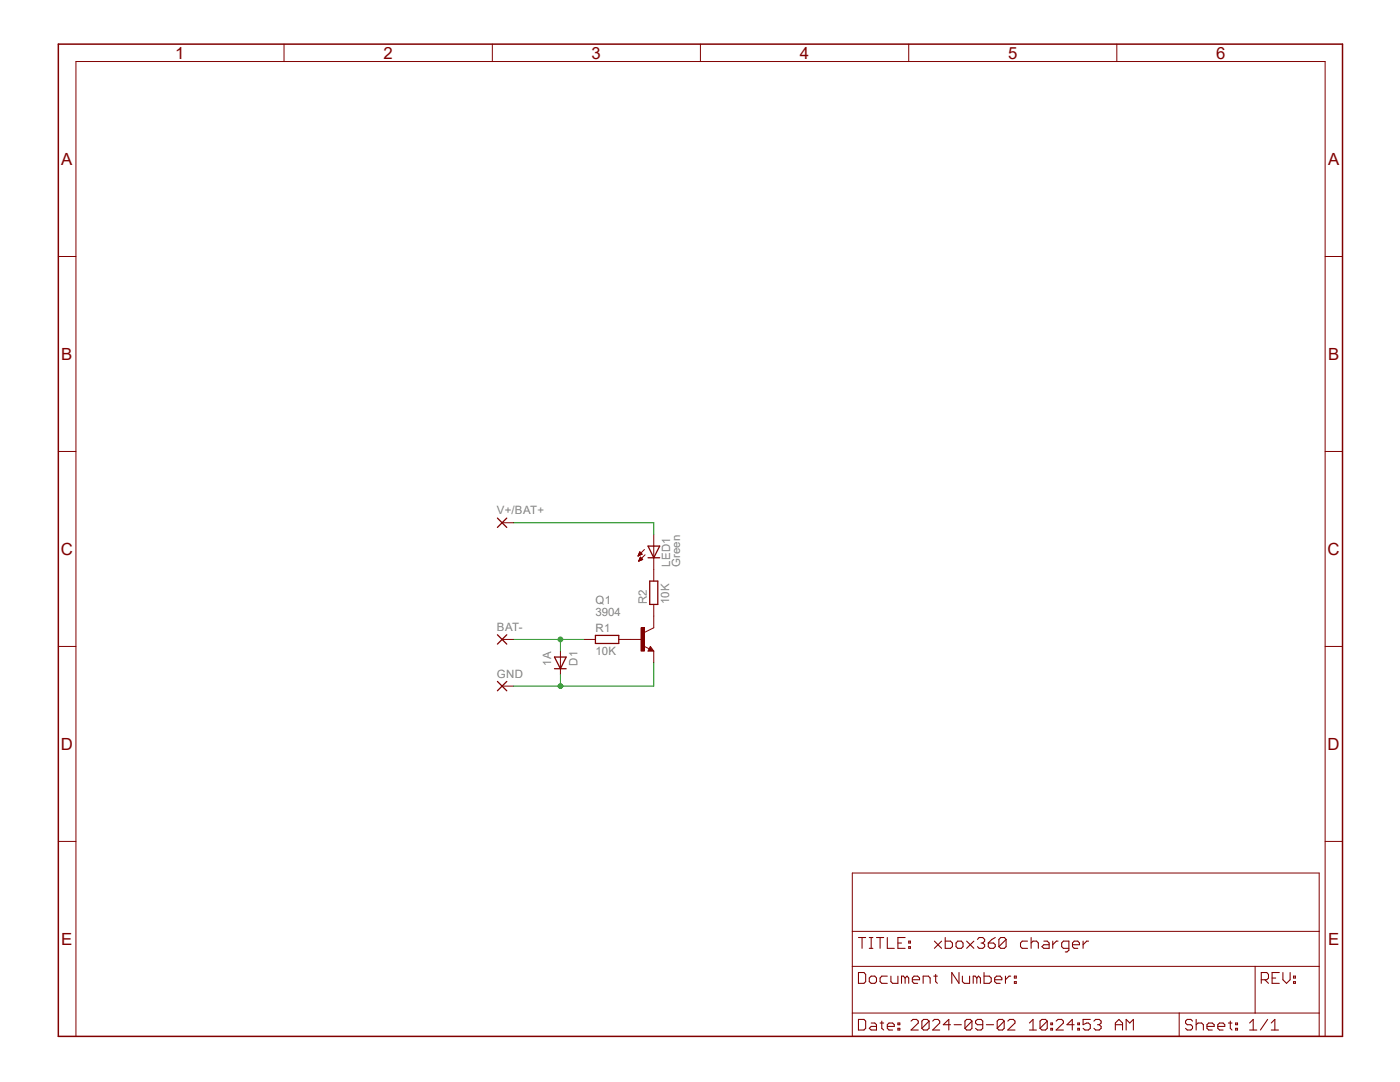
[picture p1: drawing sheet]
<svg xmlns="http://www.w3.org/2000/svg" width="279mm" height="216mm" viewBox="0 0 279 216" stroke-linecap="round" stroke-linejoin="round" font-family="sans-serif">
<path d="M110.7 131.1h2.3l-1.2 2.3zM110.7 133.4h2.3M129.8 129.5l.1 .2h-.4l.3-.5 .5 .6h-.8" fill="none" stroke="#800000" stroke-width=".25"/>
<path d="M111.8 129.9v4.7M128.4 128.9l1.1 .6M129.8 129l.7 .9h-1.2zM130.5 125.3l-1.9 .9" fill="none" stroke="#800000" stroke-width=".2"/>
<path d="M127.9 125.3h.7v4.6h-.7z" fill-rule="evenodd" fill="#800000"/>
<g fill="none" stroke="#800000" stroke-width=".2">
<path d="M56.7 8.8v3.5M98.3 8.8v3.5M139.8 8.8v3.5M181.4 8.8v3.5M222.9 8.8v3.5M11.6 51.2h3.6M264.5 51.2h3.4M11.6 90.1h3.6M264.5 90.1h3.4M100.2 104.3h2.3M127.3 110.9h.1M127.4 110.8h.2"/>
<path d="M127.4 110.7h.4M127.4 110.7h.5M127.5 110.6h.6M127.5 112h.1M127.5 111.9h.2M127.5 110.5h.6M127.5 111.8h.3M127.6 110.4h.4M127.6 111.8h.4M127.6 110.4h.3M127.6 110.3h.2M127.6 111.7h.6"/>
<path d="M127.6 110.2h.2M127.6 111.6h.6M127.6 111.5h.5M127.7 110.1l.4 .5-.8 .4zM127.7 110.2h.1M127.7 111.4h.4M127.7 111.4h.3M127.8 111.3h.1M127.8 111.2h.1M127.8 111.2l.5 .4-.8 .4zM128.6 109.6l-1.3 1.4M128.7 110.7l-1.2 1.3"/>
<path d="M130.5 106.6v9.4M11.6 129h3.6M100.2 127.6h2.3M100.2 136.9h2.3M116.5 127.6h2.3M123.5 127.6h4.6M127.9 125.3h.7v4.6h-.7zM130.5 120.6v4.7M130.5 129.9v2.3M264.5 129h3.4M11.6 167.9h3.6M170.1 174.2h93.2v32.6h-93.2z"/>
<path d="M264.5 167.9h3.4M170.1 192.8h93.2M170.1 185.8h93.2M250.5 192.8v9.3M15.2 206.8v-194.5h249.3v194.5M170.1 202.1h93.2M235.3 202.1v4.7"/>
</g>
<path d="M99.3 103.4l1.8 1.8M101.1 103.4l-1.8 1.8M129.3 109h2.4l-1.2 2.3zM129.3 111.3h2.4M129.7 116h1.6v4.6h-1.6zM99.3 126.7l1.8 1.8M99.3 136l1.8 1.8M101.1 126.7l-1.8 1.8M101.1 136l-1.8 1.8M118.8 126.8h4.7v1.6h-4.7z" fill="none" stroke="#800000" stroke-width=".25"/>
<path d="M11.6 8.8h256.3v198h-256.3z" fill="none" stroke="#800000" stroke-width=".3"/>
<g fill="none" stroke="#800000" stroke-width=".21">
<path d="M171.3 194.1h1.1l.4 .3v1.5l-.4 .3h-1.1zM171.3 187.1h1.5M172 187.1v2.1M173.5 195.2l.4-.4h.7l.3 .4v.7l-.3 .3h-.7l-.4-.3zM173.5 187.1h.7M173.5 189.2h.7M173.9 187.1v2.1M174.9 187.1h1.5M175.6 187.1v2.1M177.1 187.1v2.1h1.4M177.1 194.8h-1.1l-.4 .4v.7l.4 .3h1.1M177.8 194.8v1.1l.3 .3h1.1v-1.4"/>
<path d="M179.2 188.2h.7M180.6 187.1h-1.4v2.1h1.4M180.6 195.2l-.3-.4h-.4v1.4M180.6 195.2l.4-.4 .4 .4v1M180.6 195.2v1M181.4 188.9h.3v.3h-.3zM181.4 187.8h.3v.4h-.3zM182.1 195.5h1.4v-.3l-.4-.4h-.7l-.3 .4v.7l.3 .3h.7M184.2 196.2v-1.4h1.1l.3 .4v1M186.4 194.8h.7M186.5 187.8l1.4 1.4M186.7 194.4v1.5l.4 .3"/>
<path d="M187.9 187.8l-1.4 1.4M188.6 187.1v2.1h1.1l.4-.3v-.7l-.4-.4h-1.1M191.1 187.8h.8l.3 .4v.7l-.3 .3h-.8l-.3-.3v-.7zM191.4 194.1v2.1l-1.5-2.1v2.1M192.1 194.8v1.1l.3 .3h1.1v-1.4M192.9 187.8l1.5 1.4M194.4 187.8l-1.5 1.4M194.9 195.2l-.3-.4h-.4v1.4M194.9 195.2v1M194.9 195.2l.4-.4 .4 .4v1M195.1 187.5l.3-.4h.7l.4 .4v.3l-.4 .4M195.8 188.2h.3"/>
<path d="M196.1 188.2l.4 .3v.4l-.4 .3h-.7l-.3-.3M196.4 194.1v2.1h1l.4-.3v-.7l-.4-.4h-1M197.2 188.2h1.1l.3 .3v.4l-.3 .3h-.7l-.4-.3zM198.5 195.5h1.4v-.3l-.3-.4h-.7l-.4 .4v.7l.4 .3h.7M198.6 187.1l-.6 .4-.8 .7M200.7 194.8v1.4M200.8 187.5l-.4-.4h-.7l-.4 .4v1.4M200.8 187.5v1.4l-.4 .3h-.7l-.4-.3M200.8 187.5l-1.5 1.4M201.7 194.8h-.3l-.7 .7M202.4 195.9h.4v.3h-.4zM202.4 194.8h.4v.4h-.4z"/>
<path d="M205.1 187.8h-1.1l-.3 .4v.7l.3 .3h1.1M205.8 188.2l.4-.4h.7l.3 .4v1M205.8 187.1v2.1M208.3 187.8h.7l.4 .4v1h-1.1l-.4-.3 .4-.4h1.1M210.1 187.8v1.4M211.2 187.8h-.4l-.7 .7M213.3 189.2h-1.1l-.3-.3v-.7l.3-.4h1.1v1.8l-.4 .3h-.3M214 188.5h1.4v-.3l-.3-.4h-.7l-.4 .4v.7l.4 .3h.7M216.2 187.8v1.4M217.3 187.8h-.4l-.7 .7M251.7 195.5h1.1l.4-.3v-.8l-.4-.3h-1.1v2.1M252.4 195.5l.8 .7"/>
<path d="M253.9 195.2h.7M255.3 194.1h-1.4v2.1h1.4M256 194.1v1.4l.8 .7 .7-.7v-1.4M258.1 195.9h.4v.3h-.4zM258.1 194.8h.4v.4h-.4zM171.3 203.4h1.1l.4 .4v1.4l-.4 .3h-1.1zM173.9 204.1h.7l.3 .4v1h-1l-.4-.3 .4-.4h1M175.6 204.1h.8M176 203.8v1.4l.4 .3M177.1 204.8h1.4v-.3l-.4-.4h-.7l-.3 .4v.7l.3 .3h.7M179.2 205.2h.4v.3h-.4zM179.2 204.1h.4v.4h-.4z"/>
<path d="M181.8 203.8l.4-.4h.7l.4 .4v.3l-1.5 1.4h1.5M185.4 203.8v1.4l-.4 .3h-.7l-.3-.3M185.4 203.8l-.4-.4h-.7l-.3 .4v1.4M185.4 203.8l-1.4 1.4M186.1 203.8l.4-.4h.7l.3 .4v.3l-1.4 1.4h1.4M189.7 204.5h-1.4l1.1-1.1v2.1M190.4 204.5h1.5M194 203.8v1.4l-.4 .3h-.7l-.3-.3M194 203.8l-.4-.4h-.7l-.3 .4v1.4M194 203.8l-1.4 1.4M196.1 204.5h-1l-.4-.4v-.3l.4-.4h.7l.3 .4v1.4l-.3 .3h-.7l-.4-.3M196.8 204.5h1.5"/>
<path d="M200.4 203.8v1.4l-.3 .3h-.8l-.3-.3M200.4 203.8l-.3-.4h-.8l-.3 .4v1.4M200.4 203.8l-1.4 1.4M201.1 203.8l.4-.4h.7l.4 .4v.3l-1.5 1.4h1.5M205.4 205.5h1.4M205.4 204.1l.8-.7v2.1M209 203.8v1.4l-.3 .3h-.8l-.3-.3M209 203.8l-.3-.4h-.8l-.3 .4v1.4M209 203.8l-1.4 1.4M209.7 205.2h.4v.3h-.4zM209.7 204.1h.4v.4h-.4zM210.8 203.8l.4-.4h.7l.3 .4v.3l-1.4 1.4h1.4"/>
<path d="M214.4 204.5h-1.5l1.1-1.1v2.1M215.1 205.2h.3v.3h-.3zM215.1 204.1h.3v.4h-.3zM217.6 203.4h-1.4v1.1l.7-.4h.3l.4 .4v.7l-.4 .3h-.7l-.3-.3M218.3 203.8l.4-.4h.7l.4 .4v.3l-.4 .4M219 204.5h.4M219.4 204.5l.4 .3v.4l-.4 .3h-.7l-.4-.3M222.6 204.5h1.4M222.6 205.5v-1.4l.7-.7 .7 .7v1.4M224.7 205.5v-2.1l.8 .7 .7-.7v2.1M238 203.8l-.3-.4h-.8l-.3 .4v.3l.3 .4h.8l.3 .3v.4l-.3 .3h-.8l-.3-.3M238.7 204.5l.4-.4h.7l.4 .4v1"/>
<path d="M238.7 203.4v2.1M240.9 204.8h1.4v-.3l-.4-.4h-.7l-.3 .4v.7l.3 .3h.7M243 204.8h1.4v-.3l-.3-.4h-.7l-.4 .4v.7l.4 .3h.7M245.2 204.1h.7M245.5 203.8v1.4l.4 .3M246.6 205.2h.4v.3h-.4zM246.6 204.1h.4v.4h-.4zM249.4 205.5h1.4M249.4 204.1l.7-.7v2.1M253 203.4l-1.5 2.1M253.7 205.5h1.4M253.7 204.1l.7-.7v2.1"/>
</g>
<path d="M111.8 134.6v2.3M130.5 132.2v4.7h-28" fill="none" stroke="#008000" stroke-width=".2"/>
<circle cx="111.8" cy="136.9" r=".46" fill="#008000"/>
<g fill="none" stroke="#008000" stroke-width=".2">
<path d="M102.5 127.6h14M111.8 127.6v2.3"/>
<circle cx="111.8" cy="136.9" r=".46"/>
</g>
<circle cx="111.8" cy="127.6" r=".46" fill="#008000"/>
<g fill="none" stroke="#008000" stroke-width=".2">
<path d="M102.5 104.3h28v2.3"/>
<circle cx="111.8" cy="127.6" r=".46"/>
</g>
<g font-size="3.3" fill="#800000">
<text x="35" y="11.7">1</text>
<text x="76.5" y="11.7">2</text>
<text x="118.1" y="11.7">3</text>
<text x="159.6" y="11.7">4</text>
<text x="201.2" y="11.7">5</text>
<text x="242.7" y="11.7">6</text>
<text x="12.2" y="32.9">A</text>
<text x="265" y="32.9">A</text>
<text x="12.2" y="71.8">B</text>
<text x="265" y="71.8">B</text>
<text x="12.1" y="110.7">C</text>
<text x="265" y="110.7">C</text>
<text x="12.1" y="149.6">D</text>
<text x="265" y="149.6">D</text>
<text x="12.2" y="188.6">E</text>
<text x="265" y="188.6">E</text>
</g>
<g font-size="2.3" fill="#808080">
<text x="99.2" y="102.6">V+/BAT+</text>
<text x="133.7" y="113.1" transform="rotate(-90 133.7 113.1)">LED1</text>
<text x="135.7" y="113.1" transform="rotate(-90 135.7 113.1)">Green</text>
<text x="99.2" y="125.9">BAT-</text>
<text x="118.8" y="122.9">3904</text>
<text x="118.9" y="120.6">Q1</text>
<text x="129.1" y="120.6" transform="rotate(-90 129.1 120.6)">R2</text>
<text x="133.5" y="120.6" transform="rotate(-90 133.5 120.6)">10K</text>
<text x="118.8" y="130.6">10K</text>
<text x="118.9" y="126.2">R1</text>
<text x="99.2" y="135.2">GND</text>
<text x="110" y="132.8" transform="rotate(-90 110 132.8)">1A</text>
<text x="115.2" y="132.9" transform="rotate(-90 115.2 132.9)">D1</text>
</g>
</svg>
